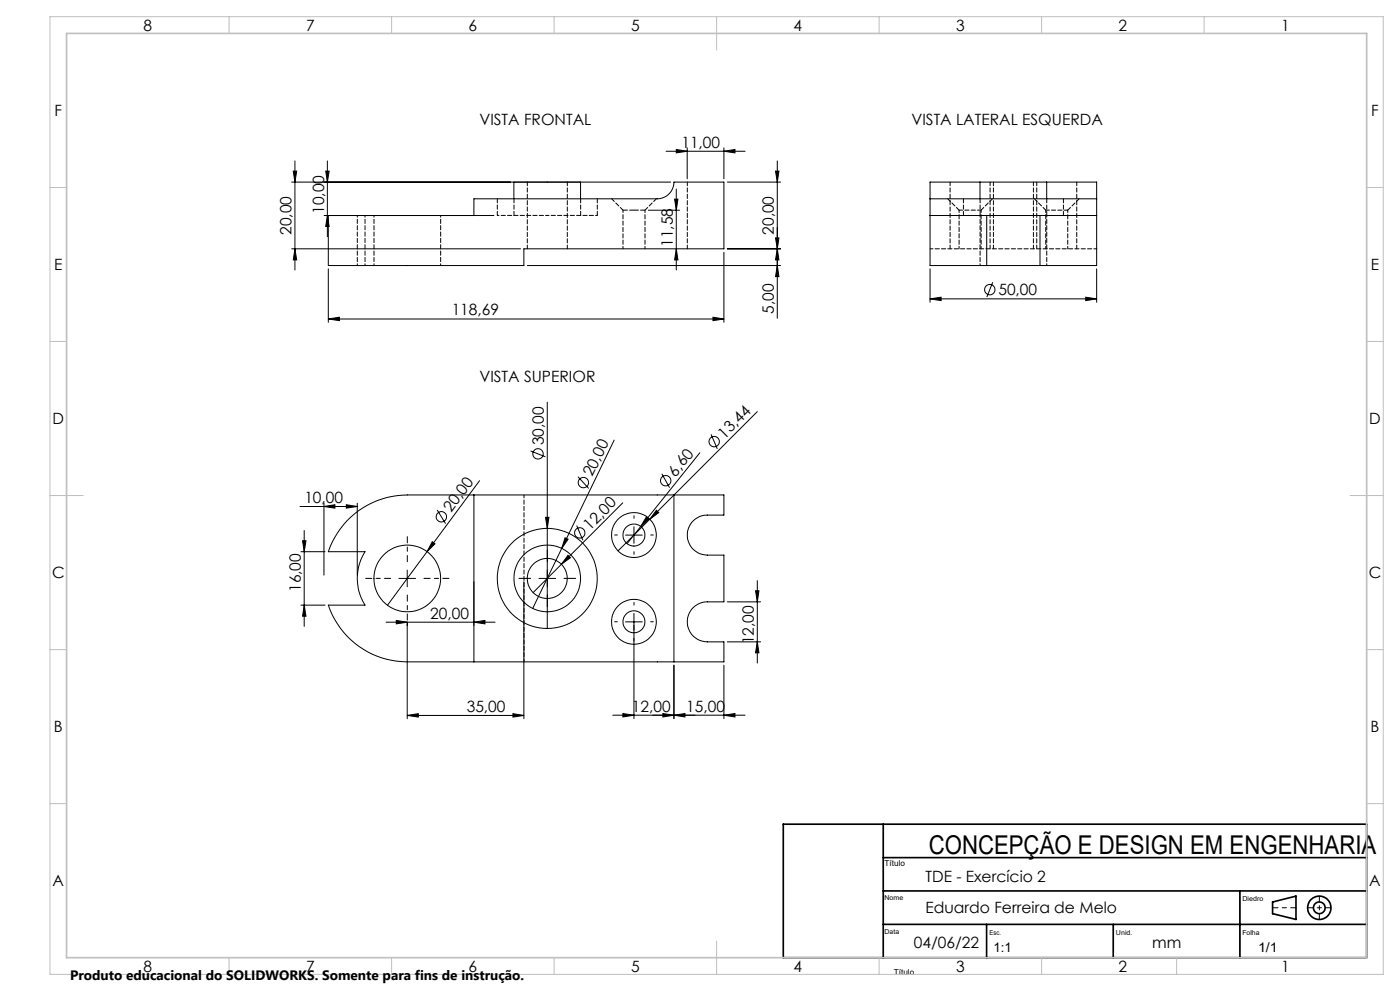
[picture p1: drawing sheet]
<svg xmlns="http://www.w3.org/2000/svg" width="420mm" height="297mm" viewBox="0 0 420 297" stroke-linecap="round" stroke-linejoin="round" font-family="sans-serif">
<g fill="none" stroke="#000" stroke-width=".3">
<path d="M87.5 54.6h113.7M88 51.3h1l-.5 3.3zM88.5 48.2v32.7M97.7 51.3h1l-.5 3.3zM98.2 48.2v22.7M154.2 59.6v-5h20v5M199.8 45.3h23.7M202.4 59.7h1l-.5 3.3zM202.9 56.7v24.2M202.9 44.8l3.3 .5-3.3 .5zM206.2 44.3v9.3M217.2 45.3l3.3-.5v1z"/>
<path d="M217.2 44.3v9.3M218.2 54.6h16M232.7 51.3h1l-.5 3.3zM233.2 48.2v47.2M279 59.6v20h17M279 59.6h50M294 54.6h20M294 54.6h-15v5M294 54.6v5M314 54.6h15v5M314 54.6v5M329 59.6v20h-17"/>
<path d="M87.5 74.6h68.7M88.5 74.6l.5 3.3h-1zM97.2 64.6h51M98.2 64.6l.5 3.3h-1zM122.2 64.6h-23.7v15h58.7v-5h60v-20h-15a5 5 0 0 1-5 5h-55v5M158.2 79.6h76M194.5 63h9.4M202.9 74.6l.5 3.3h-1zM217.2 75.6v21M218.2 74.6h16M232.7 71.3h1l-.5 3.3zM233.2 74.6l.5 3.3h-1z"/>
<path d="M233.2 79.6l.5 3.3h-1zM279 64.6h17M296 64.6h16M296 79.6h16M296 64.6v15M312 64.6h17M312 64.6v15M98.5 95.6l3.3-.5v1zM98.5 80.6v16M98.5 95.6h118.7M213.9 95.1l3.3 .5-3.3 .5zM279 89.6l3.3-.5v1z"/>
<path d="M279 80.6v10M279 89.6h50M297.8 84.6l-1.7 4.4M325.7 89.1l3.3 .5-3.3 .5zM329 80.6v10M159.2 135.1l4.4 1.8M164.2 120.5v67.8M184.3 131.9l-15.8 32.5M209.9 135.7l-21.8 27.2M213.3 130.2l1.9 4.3M227.2 123.4l-32.3 32.2M90 151.8h17.2"/>
<path d="M91.3 159v28.7M97.2 151.8l3.3-.5v1zM97.2 150.8v21.6M103.9 151.3l3.3 .5-3.3 .5zM107.2 150.8v21.6M131.2 152.9l2.5 4M142.2 148.3v50.1M143.9 144.1l-27.7 37.3M163.7 155h1l-.5 3.4zM173 157.5l1.9 4.4M173.4 142.9l3.2 3.5M186.8 150.7l-26.9 26.9"/>
<path d="M190.2 157.9v4.9M193.9 154.9l.8 .6-2.5 2.3zM194.9 155.6l-9.5 9.5M196.9 152.9l.7 .7-2.7 2zM198.5 142l2.4 4.2M202.2 148.3h15v6.1h-5a6 6 0 0 0-6 6 6 6 0 0 0 6 6h5v14h-5a6 6 0 0 0-6 6 6 6 0 0 0 6 6h5v6h-15M202.2 148.3h-80a25 25 0 0 0-23.7 17h11a14.9 14.9 0 0 0 0 16.1h-11a25 25 0 0 0 23.7 17h80M202.2 148.3v50.1M90.3 165.3h7.2M90.8 162.1h1l-.5 3.2zM119.7 173.4h5M122.2 170.8v5.1"/>
<path d="M129.7 162.3l.8 .7-2.4 2.3zM157.2 174.3v41.1M161.7 173.4h5M168.5 164.4l-8.7 17.9M169.5 161.2l.9 .4-1.9 2.8zM170.4 166.4l.7 .7-2.7 2zM187.7 160.4h5M226.7 177.1h1l-.5 3.3zM227.2 174v24.7M90.3 181.4h7.2M91.3 181.4l.5 3.3h-1zM115.8 186.5h32.7"/>
<path d="M118.9 185.9l3.3 .6-3.3 .5zM122.2 186.9v28.5M142.2 186.5l3.3-.6v1.1zM187.7 186.4h5M190.2 183.9v31.5M202.2 199.4v16M217.2 199.4v16M218.2 192.4h10M218.2 180.4h10M227.2 192.4l.5 3.2h-1zM122.2 214.4l3.3-.5v1zM122.2 214.4h35"/>
<path d="M153.9 213.9l3.3 .5-3.3 .5zM183.8 214.3h39.7M186.9 213.9l3.3 .4-3.3 .6zM198.9 213.9l3.3 .4-3.3 .6zM202.2 214.3l3.3-.4v1zM217.2 214.3l3.3-.4v1z"/>
<circle cx="296.9" cy="86.8" r="1.55"/>
<circle cx="161.4" cy="136" r="1.56"/>
<circle cx="214.3" cy="132.3" r="1.56"/>
<circle cx="132.4" cy="154.9" r="1.56"/>
<circle cx="173.9" cy="159.7" r="1.56"/>
<circle cx="175" cy="144.6" r="1.55"/>
<circle cx="199.7" cy="144.1" r="1.56"/>
<circle cx="122.2" cy="173.4" r="10"/>
<circle cx="164.2" cy="173.4" r="10"/>
<circle cx="164.2" cy="173.4" r="15"/>
<circle cx="164.2" cy="173.4" r="6"/>
<circle cx="190.2" cy="160.3" r="6.7"/>
<circle cx="190.2" cy="160.3" r="3.3"/>
<circle cx="190.2" cy="186.3" r="6.7"/>
<circle cx="190.2" cy="186.3" r="3.3"/>
</g>
<g fill="none" stroke="#000" stroke-width=".5">
<path d="M235 247h175v40h-175zM265 247v40M265 257h145M265 267h145M265 277h145M296 277v10M334 277v10M372 267v20M381.8 270.3l7-1.7v7l-7-1.8z"/>
<circle cx="395.8" cy="272.1" r="3.5"/>
<circle cx="395.8" cy="272.1" r="1.76"/>
</g>
<path d="M190.2 155.3v-.8M159.2 173.3h-3.5M164.2 168.3v-3.5M164.2 178.3v3.5M169.2 173.3h3.5M185.2 160.3h-.8M190.2 165.3v.8M195.2 160.3h.8M185.2 186.3h-.8M190.2 181.3v-.8M190.2 191.3v.8M195.2 186.3h.8" fill="none" stroke="#000" stroke-width=".3" stroke-dasharray="15.2 1.3 1.3 1.3"/>
<path d="M117.2 173.3h-7.5M122.2 168.3v-7.5M122.2 178.3v7.5M127.2 173.3h7.5" fill="none" stroke="#000" stroke-width=".3" stroke-dasharray="15.2 1.3 1.3 1.3" stroke-dashoffset="13.4"/>
<path d="M381.8 272.1h7M392.3 272.1h7M395.8 268.6v7" fill="none" stroke="#000" stroke-width=".3" stroke-dasharray="15.2 1.3 1.3 1.3" stroke-dashoffset="13.6"/>
<g fill="none" stroke="#c0c0c0" stroke-width=".3">
<path d="M15 5h400v287h-400zM68.7 5v5M117.5 5v5M166.2 5v5M215 5v10M263.7 5v5M312.5 5v5M361.2 5v5M15 56.2h5M410 56.2h5M15 102.3h5M410 102.3h5"/>
<path d="M15 148.5h10M405 148.5h10M15 194.7h5M410 194.7h5M15 240.8h5M410 240.8h5M68.7 287v5M117.5 287v5M166.2 287v5M215 282v10M263.7 287v5M312.5 287v5"/>
<path d="M353 287v5"/>
</g>
<path d="M20 10h390v277h-390z" fill="none" stroke="#c0c0c0" stroke-width=".5"/>
<g fill="#000">
<path d="M163.7 155h1l-.5 3.4zM193.9 154.9l.8 .6-2.5 2.3zM196.9 152.9l.7 .7-2.7 2zM129.7 162.3l.8 .7-2.4 2.3zM170.4 166.4l.7 .7-2.7 2zM169.5 161.2l.9 .4-1.9 2.8z"/>
<path d="M232.7 51.3h1l-.5 3.3zM233.2 74.6l.5 3.3h-1zM232.7 71.3h1l-.5 3.3zM233.2 79.6l.5 3.3h-1zM97.7 51.3h1l-.5 3.3zM98.2 64.6l.5 3.3h-1zM88 51.3h1l-.5 3.3zM88.5 74.6l.5 3.3h-1z"/>
<path d="M202.9 74.6l.5 3.3h-1zM202.4 59.7h1l-.5 3.3zM91.3 181.4l.5 3.3h-1zM90.8 162.1h1l-.5 3.2z"/>
<path d="M98.5 95.6l3.3-.5v1zM213.9 95.1l3.3 .5-3.3 .5zM202.9 44.8l3.3 .5-3.3 .5zM217.2 45.3l3.3-.5v1zM198.9 213.9l3.3 .4-3.3 .6zM217.2 214.3l3.3-.4v1z"/>
<path d="M97.2 151.8l3.3-.5v1zM103.9 151.3l3.3 .5-3.3 .5zM118.9 185.9l3.3 .6-3.3 .5zM142.2 186.5l3.3-.6v1.1zM122.2 214.4l3.3-.5v1zM153.9 213.9l3.3 .5-3.3 .5z"/>
<path d="M227.2 192.4l.5 3.2h-1zM226.7 177.1h1l-.5 3.3z"/>
<path d="M202.2 214.3l3.3-.4v1zM186.9 213.9l3.3 .4-3.3 .6zM325.7 89.1l3.3 .5-3.3 .5zM279 89.6l3.3-.5v1z"/>
</g>
<path d="M186.9 63h3.3M190.2 63h3.3" fill="none" stroke="#000" stroke-width=".3" stroke-dasharray="1.3 .6" stroke-dashoffset="-.1"/>
<path d="M107.2 64.6v15M109.5 79.6v-15M112.2 64.6v15M132.2 79.6v-15M149.2 64.6h15M164.2 64.6h15M294 64.6v15M314 79.6v-15" fill="none" stroke="#000" stroke-width=".3" stroke-dasharray="1.3 .6" stroke-dashoffset=".8"/>
<path d="M183.5 59.6l3.4 3.4M284.3 59.6l3.4 3.4M310.3 59.6l3.4 3.4M193.5 63l3.4-3.4M294.3 63l3.4-3.4M320.3 63l3.4-3.4" fill="none" stroke="#000" stroke-width=".3" stroke-dasharray="1.3 .6" stroke-dashoffset=".1"/>
<path d="M158.2 54.6v20M206.2 54.6v20M298 54.6v20M170.2 74.6v-20M285 74.6v-20M287.7 63h6.6M297 74.6v-20M310 74.6v-20M311 74.6v-20M313.7 63h6.6M323 74.6v-20" fill="none" stroke="#000" stroke-width=".3" stroke-dasharray="1.3 .6" stroke-dashoffset=".2"/>
<path d="M186.9 63v11.6M193.5 74.6v-11.6M287.7 63v11.6M294.3 74.6v-11.6M313.7 63v11.6M320.3 74.6v-11.6" fill="none" stroke="#000" stroke-width=".3" stroke-dasharray="1.3 .6" stroke-dashoffset=".6"/>
<path d="M149.2 59.6v5M154.2 59.6v5M289 59.6v5M294 59.6v5M174.2 64.6v-5M179.2 64.6v-5M314 64.6v-5M319 64.6v-5" fill="none" stroke="#000" stroke-width=".3" stroke-dasharray="1.3 .6"/>
<path d="M279 74.6h50M157.2 148.3v50" fill="none" stroke="#000" stroke-width=".3" stroke-dasharray="1.3 .6" stroke-dashoffset=".4"/>
<text font-size="7.8" x="278.6" y="255.9">CONCEPÇÃO E DESIGN EM ENGENHARIA</text>
<g font-size="4.7">
<text x="43.1" y="9.2">8</text>
<text x="91.8" y="9.2">7</text>
<text x="140.6" y="9.2">6</text>
<text x="189.3" y="9.2">5</text>
<text x="238.1" y="9.2">4</text>
<text x="286.8" y="9.2">3</text>
<text x="335.6" y="9.2">2</text>
<text x="384.3" y="9.2">1</text>
<text x="16.4" y="34.8">F</text>
<text x="411.4" y="34.8">F</text>
<text x="143.8" y="37.6">VISTA FRONTAL</text>
<text x="273.4" y="37.6">VISTA LATERAL ESQUERDA</text>
<text x="204.4" y="44.3">11,00</text>
<text x="97.2" y="64.1" transform="rotate(-90 97.2 64.1)">10,00</text>
<text x="87.5" y="70.4" transform="rotate(-90 87.5 70.4)">20,00</text>
<text x="232.2" y="70.3" transform="rotate(-90 232.2 70.3)">20,00</text>
<text x="201.9" y="74" transform="rotate(-90 201.9 74)">11,58</text>
<text x="16.3" y="80.9">E</text>
<text x="411.3" y="80.9">E</text>
<text x="299.5" y="88.5">50,00</text>
<text x="135.5" y="94.6">118,69</text>
<text x="232.2" y="94.1" transform="rotate(-90 232.2 94.1)">5,00</text>
<text x="143.8" y="114.5">VISTA SUPERIOR</text>
<text x="15.8" y="127.1">D</text>
<text x="217.3" y="131.7" transform="rotate(-45 217.3 131.7)">13,44</text>
<text x="410.8" y="127.1">D</text>
<text x="163.1" y="133.4" transform="rotate(-90 163.1 133.4)">30,00</text>
<text x="177.7" y="143.1" transform="rotate(-64 177.7 143.1)">20,00</text>
<text x="202.7" y="143.1" transform="rotate(-51 202.7 143.1)">6,60</text>
<text x="91.3" y="150.8">10,00</text>
<text x="135.3" y="153.8" transform="rotate(-54 135.3 153.8)">20,00</text>
<text x="177" y="159.1" transform="rotate(-45 177 159.1)">12,00</text>
<text x="15.6" y="173.3">C</text>
<text x="410.6" y="173.3">C</text>
<text x="90.3" y="177.4" transform="rotate(-90 90.3 177.4)">16,00</text>
<text x="129.1" y="185.4">20,00</text>
<text x="226.2" y="193.1" transform="rotate(-90 226.2 193.1)">12,00</text>
<text x="140" y="213.4">35,00</text>
<text x="189.6" y="213.3">12,00</text>
<text x="205.9" y="213.3">15,00</text>
<text x="16.2" y="219.4">B</text>
<text x="411.2" y="219.4">B</text>
<text x="15.8" y="265.6">A</text>
<text x="277.6" y="264.2">TDE - Exercício 2</text>
<text x="410.8" y="265.6">A</text>
<text x="277.6" y="273.8">Eduardo Ferreira de Melo</text>
<text x="274.2" y="284.1">04/06/22</text>
<text x="345.6" y="284.1">mm</text>
<text x="43.1" y="291.2">8</text>
<text x="91.8" y="291.2">7</text>
<text x="140.6" y="291.2">6</text>
<text x="189.3" y="291.2">5</text>
<text x="238.1" y="291.2">4</text>
<text x="286.8" y="291.2">3</text>
<text x="335.6" y="291.2">2</text>
<text x="384.3" y="291.2">1</text>
</g>
<text font-size="4.1" x="21" y="293.7">Produto educacional do SOLIDWORKS. Somente para fins de instrução.</text>
<g font-size="4">
<text x="298" y="285.2">1:1</text>
<text x="377.4" y="285.2">1/1</text>
</g>
<g font-size="2.5">
<text x="265.4" y="259.7">Título</text>
<text x="268.1" y="292.1">Título</text>
</g>
<g font-size="2">
<text x="265.4" y="269.8">Nome</text>
<text x="372.7" y="270">Diedro</text>
<text x="265.4" y="279.9">Data</text>
<text x="296.9" y="280.1">Esc.</text>
<text x="334.8" y="280.1">Unid.</text>
<text x="372.7" y="280.1">Folha</text>
</g>
</svg>
